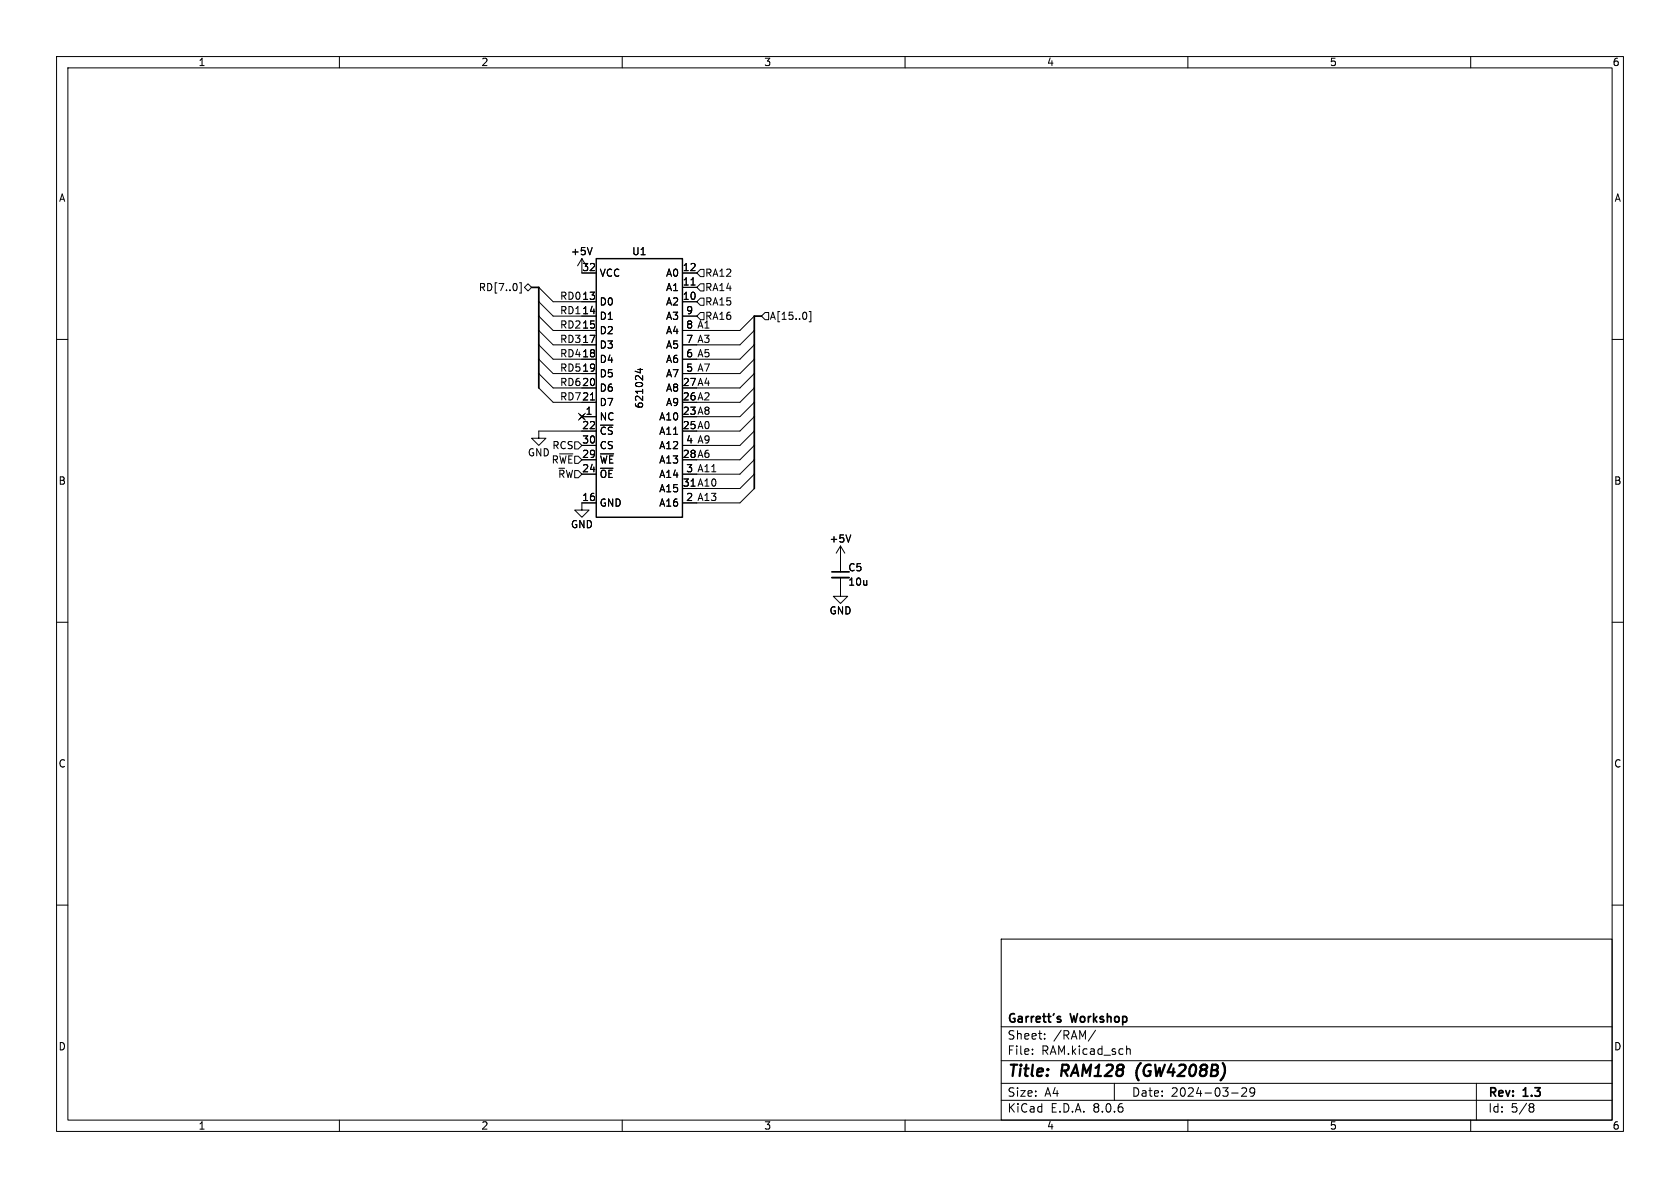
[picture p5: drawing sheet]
(kicad_sch
 (version 20231120)
 (generator "eeschema")
 (generator_version "8.0")
 (paper "A4")
 (title_block
  (title "RAM128 (GW4208B)")
  (date "2024-03-29")
  (rev "1.3")
  (company "Garrett's Workshop"))
 (lib_symbols
  (symbol "Device:C_Small"
   (pin_numbers hide)
   (pin_names
    (offset 0.254) hide) (exclude_from_sim no) (in_bom yes) (on_board yes)
   (property "Reference" "C" (at 0.254 1.778 0) (effects (font (size 1.27 1.27)) (justify left)))
   (property "Value" "C_Small" (at 0.254 -2.032 0) (effects (font (size 1.27 1.27)) (justify left)))
   (property "Footprint" "" (at 0 0 0) (effects (font (size 1.27 1.27)) (hide yes)))
   (property "Datasheet" "~" (at 0 0 0) (effects (font (size 1.27 1.27)) (hide yes)))
   (property "Description" "Unpolarized capacitor, small symbol" (at 0 0 0) (effects (font (size 1.27 1.27)) (hide yes)))
   (symbol "C_Small_0_1"
    (polyline (pts (xy -1.524 -0.508) (xy 1.524 -0.508)) (stroke (width 0.3302) (type default)) (fill (type none)))
    (polyline (pts (xy -1.524 0.508) (xy 1.524 0.508)) (stroke (width 0.3048) (type default)) (fill (type none))))
   (symbol "C_Small_1_1"
    (pin passive line (at 0 2.54 270) (length 2.032) (name "~" (effects (font (size 1.27 1.27)))) (number "1" (effects (font (size 1.27 1.27)))))
    (pin passive line (at 0 -2.54 90) (length 2.032) (name "~" (effects (font (size 1.27 1.27)))) (number "2" (effects (font (size 1.27 1.27)))))))
  (symbol "GW_RAM:SRAM-128Kx8-SOP-32" (exclude_from_sim no) (in_bom yes) (on_board yes)
   (property "Reference" "U?" (at 0 24.13 0) (effects (font (size 1.27 1.27))))
   (property "Value" "SRAM-128Kx8-SOP-32" (at 0 0 90) (effects (font (size 1.27 1.27))))
   (property "Footprint" "stdpads:SOP-32_P1.27mm" (at 0 0 0) (effects (font (size 1.27 1.27)) (hide yes)))
   (property "Datasheet" "http://www.futurlec.com/Datasheet/Memory/628128.pdf" (at 0 0 0) (effects (font (size 1.27 1.27)) (hide yes)))
   (property "Description" "128K x 8 High-Speed CMOS Static RAM, 55/70ns, TSOP-I-32" (at 0 0 0) (effects (font (size 1.27 1.27)) (hide yes)))
   (symbol "SRAM-128Kx8-SOP-32_1_1"
    (rectangle (start -7.62 22.86) (end 7.62 -22.86) (stroke (width 0.254) (type default)) (fill (type background)))
    (pin no_connect line (at 10.16 -5.08 180) (length 2.54) (name "NC" (effects (font (size 1.27 1.27)))) (number "1" (effects (font (size 1.27 1.27)))))
    (pin input line (at -10.16 15.24 0) (length 2.54) (name "A2" (effects (font (size 1.27 1.27)))) (number "10" (effects (font (size 1.27 1.27)))))
    (pin input line (at -10.16 17.78 0) (length 2.54) (name "A1" (effects (font (size 1.27 1.27)))) (number "11" (effects (font (size 1.27 1.27)))))
    (pin input line (at -10.16 20.32 0) (length 2.54) (name "A0" (effects (font (size 1.27 1.27)))) (number "12" (effects (font (size 1.27 1.27)))))
    (pin bidirectional line (at 10.16 15.24 180) (length 2.54) (name "D0" (effects (font (size 1.27 1.27)))) (number "13" (effects (font (size 1.27 1.27)))))
    (pin bidirectional line (at 10.16 12.7 180) (length 2.54) (name "D1" (effects (font (size 1.27 1.27)))) (number "14" (effects (font (size 1.27 1.27)))))
    (pin bidirectional line (at 10.16 10.16 180) (length 2.54) (name "D2" (effects (font (size 1.27 1.27)))) (number "15" (effects (font (size 1.27 1.27)))))
    (pin power_in line (at 10.16 -20.32 180) (length 2.54) (name "GND" (effects (font (size 1.27 1.27)))) (number "16" (effects (font (size 1.27 1.27)))))
    (pin bidirectional line (at 10.16 7.62 180) (length 2.54) (name "D3" (effects (font (size 1.27 1.27)))) (number "17" (effects (font (size 1.27 1.27)))))
    (pin bidirectional line (at 10.16 5.08 180) (length 2.54) (name "D4" (effects (font (size 1.27 1.27)))) (number "18" (effects (font (size 1.27 1.27)))))
    (pin bidirectional line (at 10.16 2.54 180) (length 2.54) (name "D5" (effects (font (size 1.27 1.27)))) (number "19" (effects (font (size 1.27 1.27)))))
    (pin input line (at -10.16 -20.32 0) (length 2.54) (name "A16" (effects (font (size 1.27 1.27)))) (number "2" (effects (font (size 1.27 1.27)))))
    (pin bidirectional line (at 10.16 0 180) (length 2.54) (name "D6" (effects (font (size 1.27 1.27)))) (number "20" (effects (font (size 1.27 1.27)))))
    (pin bidirectional line (at 10.16 -2.54 180) (length 2.54) (name "D7" (effects (font (size 1.27 1.27)))) (number "21" (effects (font (size 1.27 1.27)))))
    (pin input line (at 10.16 -7.62 180) (length 2.54) (name "~{CS}" (effects (font (size 1.27 1.27)))) (number "22" (effects (font (size 1.27 1.27)))))
    (pin input line (at -10.16 -5.08 0) (length 2.54) (name "A10" (effects (font (size 1.27 1.27)))) (number "23" (effects (font (size 1.27 1.27)))))
    (pin input line (at 10.16 -15.24 180) (length 2.54) (name "~{OE}" (effects (font (size 1.27 1.27)))) (number "24" (effects (font (size 1.27 1.27)))))
    (pin input line (at -10.16 -7.62 0) (length 2.54) (name "A11" (effects (font (size 1.27 1.27)))) (number "25" (effects (font (size 1.27 1.27)))))
    (pin input line (at -10.16 -2.54 0) (length 2.54) (name "A9" (effects (font (size 1.27 1.27)))) (number "26" (effects (font (size 1.27 1.27)))))
    (pin input line (at -10.16 0 0) (length 2.54) (name "A8" (effects (font (size 1.27 1.27)))) (number "27" (effects (font (size 1.27 1.27)))))
    (pin input line (at -10.16 -12.7 0) (length 2.54) (name "A13" (effects (font (size 1.27 1.27)))) (number "28" (effects (font (size 1.27 1.27)))))
    (pin input line (at 10.16 -12.7 180) (length 2.54) (name "~{WE}" (effects (font (size 1.27 1.27)))) (number "29" (effects (font (size 1.27 1.27)))))
    (pin input line (at -10.16 -15.24 0) (length 2.54) (name "A14" (effects (font (size 1.27 1.27)))) (number "3" (effects (font (size 1.27 1.27)))))
    (pin input line (at 10.16 -10.16 180) (length 2.54) (name "CS" (effects (font (size 1.27 1.27)))) (number "30" (effects (font (size 1.27 1.27)))))
    (pin input line (at -10.16 -17.78 0) (length 2.54) (name "A15" (effects (font (size 1.27 1.27)))) (number "31" (effects (font (size 1.27 1.27)))))
    (pin power_in line (at 10.16 20.32 180) (length 2.54) (name "VCC" (effects (font (size 1.27 1.27)))) (number "32" (effects (font (size 1.27 1.27)))))
    (pin input line (at -10.16 -10.16 0) (length 2.54) (name "A12" (effects (font (size 1.27 1.27)))) (number "4" (effects (font (size 1.27 1.27)))))
    (pin input line (at -10.16 2.54 0) (length 2.54) (name "A7" (effects (font (size 1.27 1.27)))) (number "5" (effects (font (size 1.27 1.27)))))
    (pin input line (at -10.16 5.08 0) (length 2.54) (name "A6" (effects (font (size 1.27 1.27)))) (number "6" (effects (font (size 1.27 1.27)))))
    (pin input line (at -10.16 7.62 0) (length 2.54) (name "A5" (effects (font (size 1.27 1.27)))) (number "7" (effects (font (size 1.27 1.27)))))
    (pin input line (at -10.16 10.16 0) (length 2.54) (name "A4" (effects (font (size 1.27 1.27)))) (number "8" (effects (font (size 1.27 1.27)))))
    (pin input line (at -10.16 12.7 0) (length 2.54) (name "A3" (effects (font (size 1.27 1.27)))) (number "9" (effects (font (size 1.27 1.27)))))))
  (symbol "power:+5V"
   (power)
   (pin_names
    (offset 0)) (exclude_from_sim no) (in_bom yes) (on_board yes)
   (property "Reference" "#PWR" (at 0 -3.81 0) (effects (font (size 1.27 1.27)) (hide yes)))
   (property "Value" "+5V" (at 0 3.556 0) (effects (font (size 1.27 1.27))))
   (property "Footprint" "" (at 0 0 0) (effects (font (size 1.27 1.27)) (hide yes)))
   (property "Datasheet" "" (at 0 0 0) (effects (font (size 1.27 1.27)) (hide yes)))
   (property "Description" "Power symbol creates a global label with name \"+5V\"" (at 0 0 0) (effects (font (size 1.27 1.27)) (hide yes)))
   (symbol "+5V_0_1"
    (polyline (pts (xy -0.762 1.27) (xy 0 2.54)) (stroke (width 0) (type default)) (fill (type none)))
    (polyline (pts (xy 0 0) (xy 0 2.54)) (stroke (width 0) (type default)) (fill (type none)))
    (polyline (pts (xy 0 2.54) (xy 0.762 1.27)) (stroke (width 0) (type default)) (fill (type none))))
   (symbol "+5V_1_1"
    (pin power_in line (at 0 0 90) (length 0) hide (name "+5V" (effects (font (size 1.27 1.27)))) (number "1" (effects (font (size 1.27 1.27)))))))
  (symbol "power:GND"
   (power)
   (pin_names
    (offset 0)) (exclude_from_sim no) (in_bom yes) (on_board yes)
   (property "Reference" "#PWR" (at 0 -6.35 0) (effects (font (size 1.27 1.27)) (hide yes)))
   (property "Value" "GND" (at 0 -3.81 0) (effects (font (size 1.27 1.27))))
   (property "Footprint" "" (at 0 0 0) (effects (font (size 1.27 1.27)) (hide yes)))
   (property "Datasheet" "" (at 0 0 0) (effects (font (size 1.27 1.27)) (hide yes)))
   (property "Description" "Power symbol creates a global label with name \"GND\" , ground" (at 0 0 0) (effects (font (size 1.27 1.27)) (hide yes)))
   (symbol "GND_0_1"
    (polyline (pts (xy 0 0) (xy 0 -1.27) (xy 1.27 -1.27) (xy 0 -2.54) (xy -1.27 -1.27) (xy 0 -1.27)) (stroke (width 0) (type default)) (fill (type none))))
   (symbol "GND_1_1"
    (pin power_in line (at 0 0 270) (length 0) hide (name "GND" (effects (font (size 1.27 1.27)))) (number "1" (effects (font (size 1.27 1.27))))))))
 (no_connect
  (at 102.87 73.66))
 (bus_entry
  (at 133.35 76.2)
  (size -2.54 2.54)
  (stroke (width 0) (type default)))
 (bus_entry
  (at 133.35 78.74)
  (size -2.54 2.54)
  (stroke (width 0) (type default)))
 (bus_entry
  (at 95.25 68.58)
  (size 2.54 2.54)
  (stroke (width 0) (type default)))
 (bus_entry
  (at 133.35 71.12)
  (size -2.54 2.54)
  (stroke (width 0) (type default)))
 (bus_entry
  (at 133.35 63.5)
  (size -2.54 2.54)
  (stroke (width 0) (type default)))
 (bus_entry
  (at 95.25 55.88)
  (size 2.54 2.54)
  (stroke (width 0) (type default)))
 (bus_entry
  (at 133.35 86.36)
  (size -2.54 2.54)
  (stroke (width 0) (type default)))
 (bus_entry
  (at 95.25 58.42)
  (size 2.54 2.54)
  (stroke (width 0) (type default)))
 (bus_entry
  (at 95.25 60.96)
  (size 2.54 2.54)
  (stroke (width 0) (type default)))
 (bus_entry
  (at 95.25 66.04)
  (size 2.54 2.54)
  (stroke (width 0) (type default)))
 (bus_entry
  (at 95.25 53.34)
  (size 2.54 2.54)
  (stroke (width 0) (type default)))
 (bus_entry
  (at 133.35 55.88)
  (size -2.54 2.54)
  (stroke (width 0) (type default)))
 (bus_entry
  (at 133.35 58.42)
  (size -2.54 2.54)
  (stroke (width 0) (type default)))
 (bus_entry
  (at 133.35 73.66)
  (size -2.54 2.54)
  (stroke (width 0) (type default)))
 (bus_entry
  (at 133.35 81.28)
  (size -2.54 2.54)
  (stroke (width 0) (type default)))
 (bus_entry
  (at 133.35 60.96)
  (size -2.54 2.54)
  (stroke (width 0) (type default)))
 (bus_entry
  (at 133.35 66.04)
  (size -2.54 2.54)
  (stroke (width 0) (type default)))
 (bus_entry
  (at 133.35 68.58)
  (size -2.54 2.54)
  (stroke (width 0) (type default)))
 (bus_entry
  (at 95.25 63.5)
  (size 2.54 2.54)
  (stroke (width 0) (type default)))
 (bus_entry
  (at 133.35 83.82)
  (size -2.54 2.54)
  (stroke (width 0) (type default)))
 (bus_entry
  (at 95.25 50.8)
  (size 2.54 2.54)
  (stroke (width 0) (type default)))
 (wire
  (pts (xy 97.79 53.34) (xy 102.87 53.34))
  (stroke (width 0) (type default)))
 (bus
  (pts (xy 133.35 55.88) (xy 134.62 55.88))
  (stroke (width 0) (type default)))
 (bus
  (pts (xy 133.35 63.5) (xy 133.35 66.04))
  (stroke (width 0) (type default)))
 (bus
  (pts (xy 133.35 73.66) (xy 133.35 76.2))
  (stroke (width 0) (type default)))
 (bus
  (pts (xy 133.35 55.88) (xy 133.35 58.42))
  (stroke (width 0) (type default)))
 (wire
  (pts (xy 95.25 76.2) (xy 102.87 76.2))
  (stroke (width 0) (type default)))
 (wire
  (pts (xy 97.79 68.58) (xy 102.87 68.58))
  (stroke (width 0) (type default)))
 (bus
  (pts (xy 133.35 68.58) (xy 133.35 71.12))
  (stroke (width 0) (type default)))
 (bus
  (pts (xy 133.35 81.28) (xy 133.35 83.82))
  (stroke (width 0) (type default)))
 (bus
  (pts (xy 133.35 71.12) (xy 133.35 73.66))
  (stroke (width 0) (type default)))
 (wire
  (pts (xy 123.19 78.74) (xy 130.81 78.74))
  (stroke (width 0) (type default)))
 (wire
  (pts (xy 97.79 55.88) (xy 102.87 55.88))
  (stroke (width 0) (type default)))
 (bus
  (pts (xy 133.35 76.2) (xy 133.35 78.74))
  (stroke (width 0) (type default)))
 (wire
  (pts (xy 123.19 63.5) (xy 130.81 63.5))
  (stroke (width 0) (type default)))
 (bus
  (pts (xy 95.25 60.96) (xy 95.25 63.5))
  (stroke (width 0) (type default)))
 (bus
  (pts (xy 95.25 53.34) (xy 95.25 55.88))
  (stroke (width 0) (type default)))
 (bus
  (pts (xy 133.35 78.74) (xy 133.35 81.28))
  (stroke (width 0) (type default)))
 (bus
  (pts (xy 133.35 58.42) (xy 133.35 60.96))
  (stroke (width 0) (type default)))
 (bus
  (pts (xy 95.25 50.8) (xy 95.25 53.34))
  (stroke (width 0) (type default)))
 (bus
  (pts (xy 95.25 58.42) (xy 95.25 60.96))
  (stroke (width 0) (type default)))
 (wire
  (pts (xy 97.79 71.12) (xy 102.87 71.12))
  (stroke (width 0) (type default)))
 (wire
  (pts (xy 123.19 71.12) (xy 130.81 71.12))
  (stroke (width 0) (type default)))
 (wire
  (pts (xy 123.19 81.28) (xy 130.81 81.28))
  (stroke (width 0) (type default)))
 (wire
  (pts (xy 123.19 83.82) (xy 130.81 83.82))
  (stroke (width 0) (type default)))
 (wire
  (pts (xy 123.19 76.2) (xy 130.81 76.2))
  (stroke (width 0) (type default)))
 (bus
  (pts (xy 95.25 55.88) (xy 95.25 58.42))
  (stroke (width 0) (type default)))
 (wire
  (pts (xy 123.19 60.96) (xy 130.81 60.96))
  (stroke (width 0) (type default)))
 (bus
  (pts (xy 95.25 66.04) (xy 95.25 68.58))
  (stroke (width 0) (type default)))
 (wire
  (pts (xy 123.19 68.58) (xy 130.81 68.58))
  (stroke (width 0) (type default)))
 (bus
  (pts (xy 133.35 66.04) (xy 133.35 68.58))
  (stroke (width 0) (type default)))
 (wire
  (pts (xy 123.19 73.66) (xy 130.81 73.66))
  (stroke (width 0) (type default)))
 (wire
  (pts (xy 97.79 66.04) (xy 102.87 66.04))
  (stroke (width 0) (type default)))
 (wire
  (pts (xy 123.19 66.04) (xy 130.81 66.04))
  (stroke (width 0) (type default)))
 (wire
  (pts (xy 123.19 86.36) (xy 130.81 86.36))
  (stroke (width 0) (type default)))
 (wire
  (pts (xy 123.19 88.9) (xy 130.81 88.9))
  (stroke (width 0) (type default)))
 (wire
  (pts (xy 97.79 58.42) (xy 102.87 58.42))
  (stroke (width 0) (type default)))
 (wire
  (pts (xy 123.19 58.42) (xy 130.81 58.42))
  (stroke (width 0) (type default)))
 (wire
  (pts (xy 97.79 60.96) (xy 102.87 60.96))
  (stroke (width 0) (type default)))
 (bus
  (pts (xy 133.35 83.82) (xy 133.35 86.36))
  (stroke (width 0) (type default)))
 (bus
  (pts (xy 133.35 60.96) (xy 133.35 63.5))
  (stroke (width 0) (type default)))
 (bus
  (pts (xy 93.98 50.8) (xy 95.25 50.8))
  (stroke (width 0) (type default)))
 (wire
  (pts (xy 97.79 63.5) (xy 102.87 63.5))
  (stroke (width 0) (type default)))
 (bus
  (pts (xy 95.25 63.5) (xy 95.25 66.04))
  (stroke (width 0) (type default)))
 (label "A7"
  (at 123.19 66.04 0)
  (fields_autoplaced yes)
  (effects (font (size 1.27 1.27)) (justify left bottom)))
 (label "RD2"
  (at 102.87 58.42 180)
  (fields_autoplaced yes)
  (effects (font (size 1.27 1.27)) (justify right bottom)))
 (label "RD7"
  (at 102.87 71.12 180)
  (fields_autoplaced yes)
  (effects (font (size 1.27 1.27)) (justify right bottom)))
 (label "A11"
  (at 123.19 83.82 0)
  (fields_autoplaced yes)
  (effects (font (size 1.27 1.27)) (justify left bottom)))
 (label "A6"
  (at 123.19 81.28 0)
  (fields_autoplaced yes)
  (effects (font (size 1.27 1.27)) (justify left bottom)))
 (label "RD5"
  (at 102.87 66.04 180)
  (fields_autoplaced yes)
  (effects (font (size 1.27 1.27)) (justify right bottom)))
 (label "A10"
  (at 123.19 86.36 0)
  (fields_autoplaced yes)
  (effects (font (size 1.27 1.27)) (justify left bottom)))
 (label "A8"
  (at 123.19 73.66 0)
  (fields_autoplaced yes)
  (effects (font (size 1.27 1.27)) (justify left bottom)))
 (label "A4"
  (at 123.19 68.58 0)
  (fields_autoplaced yes)
  (effects (font (size 1.27 1.27)) (justify left bottom)))
 (label "A2"
  (at 123.19 71.12 0)
  (fields_autoplaced yes)
  (effects (font (size 1.27 1.27)) (justify left bottom)))
 (label "A3"
  (at 123.19 60.96 0)
  (fields_autoplaced yes)
  (effects (font (size 1.27 1.27)) (justify left bottom)))
 (label "RD0"
  (at 102.87 53.34 180)
  (fields_autoplaced yes)
  (effects (font (size 1.27 1.27)) (justify right bottom)))
 (label "A0"
  (at 123.19 76.2 0)
  (fields_autoplaced yes)
  (effects (font (size 1.27 1.27)) (justify left bottom)))
 (label "RD1"
  (at 102.87 55.88 180)
  (fields_autoplaced yes)
  (effects (font (size 1.27 1.27)) (justify right bottom)))
 (label "A13"
  (at 123.19 88.9 0)
  (fields_autoplaced yes)
  (effects (font (size 1.27 1.27)) (justify left bottom)))
 (label "RD3"
  (at 102.87 60.96 180)
  (fields_autoplaced yes)
  (effects (font (size 1.27 1.27)) (justify right bottom)))
 (label "RD6"
  (at 102.87 68.58 180)
  (fields_autoplaced yes)
  (effects (font (size 1.27 1.27)) (justify right bottom)))
 (label "A5"
  (at 123.19 63.5 0)
  (fields_autoplaced yes)
  (effects (font (size 1.27 1.27)) (justify left bottom)))
 (label "RD4"
  (at 102.87 63.5 180)
  (fields_autoplaced yes)
  (effects (font (size 1.27 1.27)) (justify right bottom)))
 (label "A9"
  (at 123.19 78.74 0)
  (fields_autoplaced yes)
  (effects (font (size 1.27 1.27)) (justify left bottom)))
 (label "A1"
  (at 123.19 58.42 0)
  (fields_autoplaced yes)
  (effects (font (size 1.27 1.27)) (justify left bottom)))
 (hierarchical_label "RA12"
  (shape input)
  (at 123.19 48.26 0)
  (fields_autoplaced yes)
  (effects (font (size 1.27 1.27)) (justify left)))
 (hierarchical_label "RCS"
  (shape input)
  (at 102.87 78.74 180)
  (fields_autoplaced yes)
  (effects (font (size 1.27 1.27)) (justify right)))
 (hierarchical_label "RA14"
  (shape input)
  (at 123.19 50.8 0)
  (fields_autoplaced yes)
  (effects (font (size 1.27 1.27)) (justify left)))
 (hierarchical_label "~{R}W"
  (shape input)
  (at 102.87 83.82 180)
  (fields_autoplaced yes)
  (effects (font (size 1.27 1.27)) (justify right)))
 (hierarchical_label "R~{WE}"
  (shape input)
  (at 102.87 81.28 180)
  (fields_autoplaced yes)
  (effects (font (size 1.27 1.27)) (justify right)))
 (hierarchical_label "RA16"
  (shape input)
  (at 123.19 55.88 0)
  (fields_autoplaced yes)
  (effects (font (size 1.27 1.27)) (justify left)))
 (hierarchical_label "A[15..0]"
  (shape input)
  (at 134.62 55.88 0)
  (fields_autoplaced yes)
  (effects (font (size 1.27 1.27)) (justify left)))
 (hierarchical_label "RD[7..0]"
  (shape bidirectional)
  (at 93.98 50.8 180)
  (fields_autoplaced yes)
  (effects (font (size 1.27 1.27)) (justify right)))
 (hierarchical_label "RA15"
  (shape input)
  (at 123.19 53.34 0)
  (fields_autoplaced yes)
  (effects (font (size 1.27 1.27)) (justify left)))
 (symbol
  (lib_id "Device:C_Small")
  (at 148.59 101.6 0)
  (unit 1)
  (exclude_from_sim no)
  (in_bom yes)
  (on_board yes)
  (dnp no)
  (property "Reference" "C5" (at 149.86 100.33 0) (effects (font (size 1.27 1.27)) (justify left)))
  (property "Value" "10u" (at 149.86 102.87 0) (effects (font (size 1.27 1.27)) (justify left)))
  (property "Footprint" "stdpads:C_0805" (at 148.59 101.6 0) (effects (font (size 1.27 1.27)) (hide yes)))
  (property "Datasheet" "~" (at 148.59 101.6 0) (effects (font (size 1.27 1.27)) (hide yes)))
  (property "Description" "" (at 148.59 101.6 0) (effects (font (size 1.27 1.27)) (hide yes)))
  (property "LCSC Part" "C15850" (at 148.59 101.6 0) (effects (font (size 1.27 1.27)) (hide yes)))
  (pin "1")
  (pin "2"))
 (symbol
  (lib_id "power:GND")
  (at 102.87 88.9 0)
  (unit 1)
  (exclude_from_sim no)
  (in_bom yes)
  (on_board yes)
  (dnp no)
  (property "Reference" "#PWR039" (at 102.87 95.25 0) (effects (font (size 1.27 1.27)) (hide yes)))
  (property "Value" "GND" (at 102.87 92.71 0) (effects (font (size 1.27 1.27))))
  (property "Footprint" "" (at 102.87 88.9 0) (effects (font (size 1.27 1.27)) (hide yes)))
  (property "Datasheet" "" (at 102.87 88.9 0) (effects (font (size 1.27 1.27)) (hide yes)))
  (property "Description" "" (at 102.87 88.9 0) (effects (font (size 1.27 1.27)) (hide yes)))
  (pin "1"))
 (symbol
  (lib_id "power:GND")
  (at 148.59 104.14 0)
  (unit 1)
  (exclude_from_sim no)
  (in_bom yes)
  (on_board yes)
  (dnp no)
  (property "Reference" "#PWR053" (at 148.59 110.49 0) (effects (font (size 1.27 1.27)) (hide yes)))
  (property "Value" "GND" (at 148.59 107.95 0) (effects (font (size 1.27 1.27))))
  (property "Footprint" "" (at 148.59 104.14 0) (effects (font (size 1.27 1.27)) (hide yes)))
  (property "Datasheet" "" (at 148.59 104.14 0) (effects (font (size 1.27 1.27)) (hide yes)))
  (property "Description" "" (at 148.59 104.14 0) (effects (font (size 1.27 1.27)) (hide yes)))
  (pin "1"))
 (symbol
  (lib_id "GW_RAM:SRAM-128Kx8-SOP-32")
  (at 113.03 68.58 0)
  (mirror y)
  (unit 1)
  (exclude_from_sim no)
  (in_bom yes)
  (on_board yes)
  (dnp no)
  (property "Reference" "U1" (at 113.03 44.45 0) (effects (font (size 1.27 1.27))))
  (property "Value" "621024" (at 113.03 68.58 90) (effects (font (size 1.27 1.27))))
  (property "Footprint" "stdpads:SOP-32_450mil" (at 113.03 68.58 0) (effects (font (size 1.27 1.27)) (hide yes)))
  (property "Datasheet" "http://www.futurlec.com/Datasheet/Memory/628128.pdf" (at 113.03 68.58 0) (effects (font (size 1.27 1.27)) (hide yes)))
  (property "Description" "" (at 113.03 68.58 0) (effects (font (size 1.27 1.27)) (hide yes)))
  (property "LCSC Part" "C397875" (at 113.03 68.58 0) (effects (font (size 1.27 1.27)) (hide yes)))
  (pin "1")
  (pin "10")
  (pin "11")
  (pin "12")
  (pin "13")
  (pin "14")
  (pin "15")
  (pin "16")
  (pin "17")
  (pin "18")
  (pin "19")
  (pin "2")
  (pin "20")
  (pin "21")
  (pin "22")
  (pin "23")
  (pin "24")
  (pin "25")
  (pin "26")
  (pin "27")
  (pin "28")
  (pin "29")
  (pin "3")
  (pin "30")
  (pin "31")
  (pin "32")
  (pin "4")
  (pin "5")
  (pin "6")
  (pin "7")
  (pin "8")
  (pin "9"))
 (symbol
  (lib_id "power:+5V")
  (at 102.87 48.26 0)
  (unit 1)
  (exclude_from_sim no)
  (in_bom yes)
  (on_board yes)
  (dnp no)
  (property "Reference" "#PWR038" (at 102.87 52.07 0) (effects (font (size 1.27 1.27)) (hide yes)))
  (property "Value" "+5V" (at 102.87 44.45 0) (effects (font (size 1.27 1.27))))
  (property "Footprint" "" (at 102.87 48.26 0) (effects (font (size 1.27 1.27)) (hide yes)))
  (property "Datasheet" "" (at 102.87 48.26 0) (effects (font (size 1.27 1.27)) (hide yes)))
  (property "Description" "" (at 102.87 48.26 0) (effects (font (size 1.27 1.27)) (hide yes)))
  (pin "1"))
 (symbol
  (lib_id "power:+5V")
  (at 148.59 99.06 0)
  (unit 1)
  (exclude_from_sim no)
  (in_bom yes)
  (on_board yes)
  (dnp no)
  (property "Reference" "#PWR052" (at 148.59 102.87 0) (effects (font (size 1.27 1.27)) (hide yes)))
  (property "Value" "+5V" (at 148.59 95.25 0) (effects (font (size 1.27 1.27))))
  (property "Footprint" "" (at 148.59 99.06 0) (effects (font (size 1.27 1.27)) (hide yes)))
  (property "Datasheet" "" (at 148.59 99.06 0) (effects (font (size 1.27 1.27)) (hide yes)))
  (property "Description" "" (at 148.59 99.06 0) (effects (font (size 1.27 1.27)) (hide yes)))
  (pin "1"))
 (symbol
  (lib_id "power:GND")
  (at 95.25 76.2 0)
  (unit 1)
  (exclude_from_sim no)
  (in_bom yes)
  (on_board yes)
  (dnp no)
  (property "Reference" "#PWR019" (at 95.25 82.55 0) (effects (font (size 1.27 1.27)) (hide yes)))
  (property "Value" "GND" (at 95.25 80.01 0) (effects (font (size 1.27 1.27))))
  (property "Footprint" "" (at 95.25 76.2 0) (effects (font (size 1.27 1.27)) (hide yes)))
  (property "Datasheet" "" (at 95.25 76.2 0) (effects (font (size 1.27 1.27)) (hide yes)))
  (property "Description" "" (at 95.25 76.2 0) (effects (font (size 1.27 1.27)) (hide yes)))
  (pin "1")))
